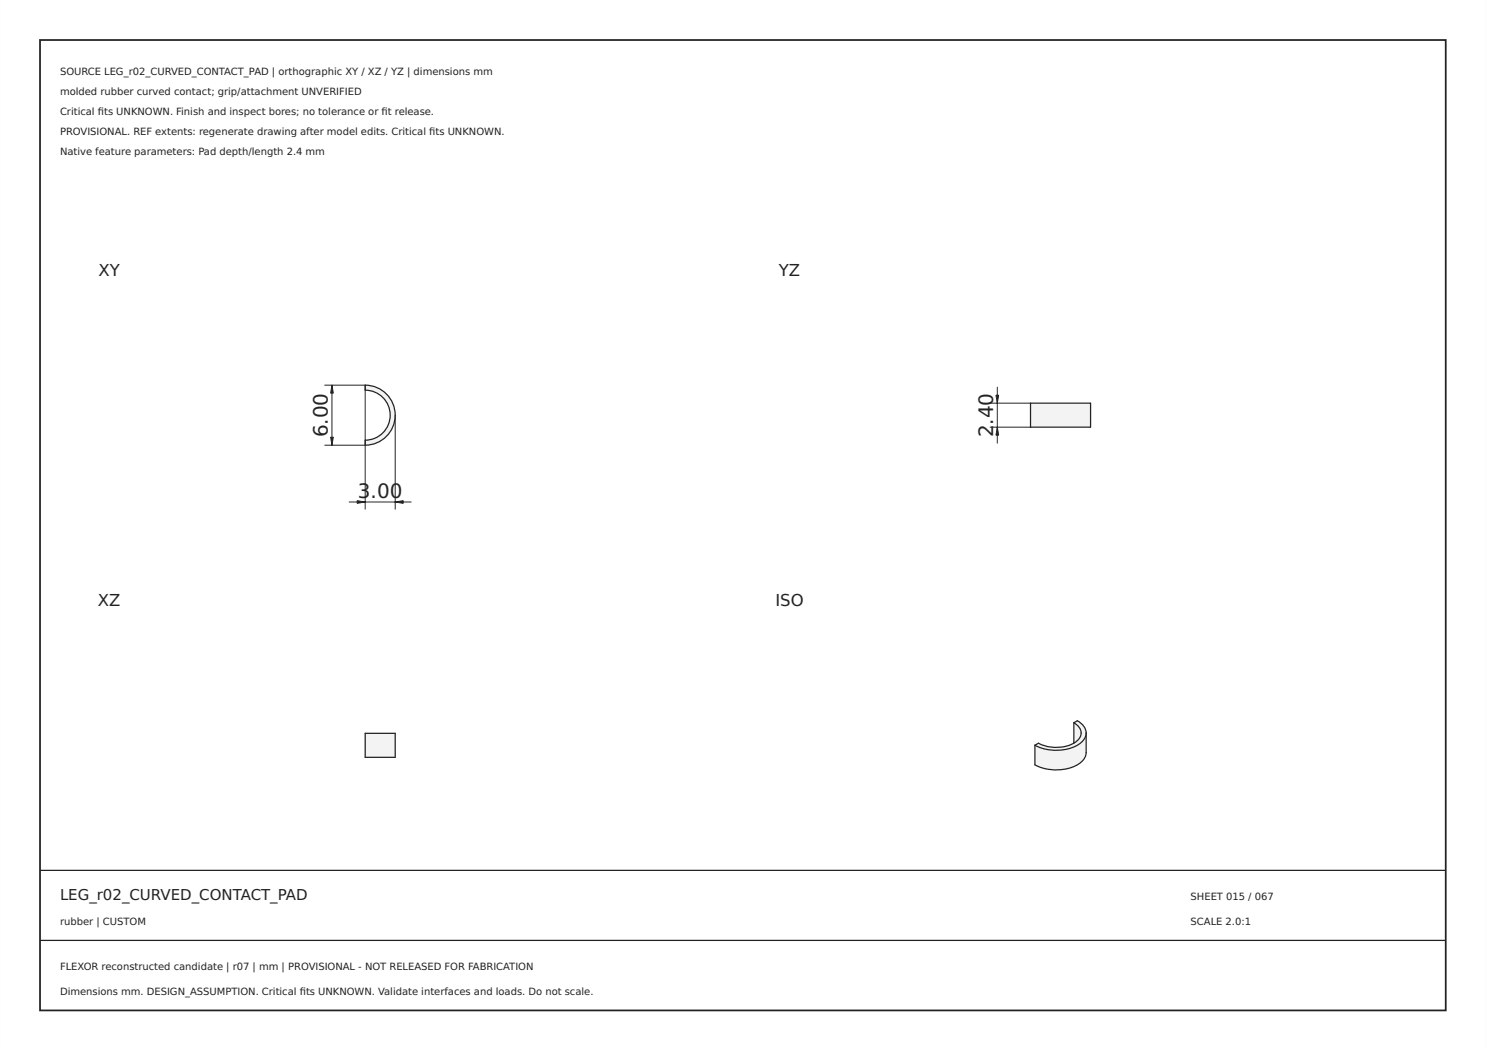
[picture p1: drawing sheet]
<svg xmlns="http://www.w3.org/2000/svg" width="297mm" height="210mm" viewBox="0 0 297 210" stroke-linecap="round" stroke-linejoin="round" font-family="sans-serif">
<path d="M0 0h297v210h-297zM0 0v210h297v-210z" fill="#000"/>
<path d="M8 8h281v194h-281z" fill="none" stroke="#222" stroke-width=".35"/>
<path d="M8 174h281zM8 188h281z" fill="#000" stroke="#222" stroke-width=".25"/>
<path d="M73 77a6 6 0 0 1 6 6 6 6 0 0 1-6 6v-1a5 5 0 0 0 5-5 5 5 0 0 0-5-5z" fill-rule="evenodd" fill="#f1f3f5"/>
<path d="M73 77a6 6 0 0 1 6 6 6 6 0 0 1-6 6v-1a5 5 0 0 0 5-5 5 5 0 0 0-5-5z" fill="none" stroke="#212529" stroke-width=".25"/>
<path d="M64.9 77h8.1v24.8M66.4 77v12M64.9 89h8.1M79 83v18.8M69.8 100.4h12.4" fill="none" stroke="#212529" stroke-width=".2"/>
<g fill="#212529" stroke="#212529" stroke-width=".2">
<path d="M79 100.4l1.6-.3v.5z"/>
<path d="M71.4 100.1l1.6 .3-1.6 .2z"/>
<path d="M66.4 77l.2 1.6h-.5z"/>
<path d="M66.1 87.4h.5l-.2 1.6z"/>
</g>
<path d="M73 146.6h6v4.8h-6z" fill-rule="evenodd" fill="#f1f3f5"/>
<path d="M73 146.6h6v4.8h-6z" fill="none" stroke="#212529" stroke-width=".25"/>
<path d="M206 80.6h12v4.8h-12z" fill-rule="evenodd" fill="#f1f3f5"/>
<path d="M206 80.6h12v4.8h-12z" fill="none" stroke="#212529" stroke-width=".25"/>
<path d="M199.4 77.4v11.2M197.9 80.6h8.1M197.9 85.4h8.1" fill="none" stroke="#212529" stroke-width=".2"/>
<g fill="#212529" stroke="#212529" stroke-width=".2">
<path d="M199.1 79h.5l-.2 1.6z"/>
<path d="M199.4 85.4l.2 1.6h-.5z"/>
</g>
<g fill="#f1f3f5">
<path d="M206.9 149a9 9 0 0 0 9.2-.5 2.58 2.58 0 0 0 1-2v3.9a3.5 3.5 0 0 1-2.9 3 9.6 9.6 0 0 1-7.3-.5z" fill-rule="evenodd"/>
<path d="M206.9 149l.7-.4a7.2 7.2 0 0 0 8-.8 2.08 2.08 0 0 0-1-3.3l.8-.4a2.54 2.54 0 0 1 1.1 3.9 8.3 8.3 0 0 1-8.2 1.6z" fill-rule="evenodd"/>
<path d="M214.6 144.5a2.09 2.09 0 0 1 1.5 1.9 2.09 2.09 0 0 1-1.4 2z" fill-rule="evenodd"/>
</g>
<path d="M214.6 144.5l.8-.4a3 3 0 0 1 1.7 2.4M214.6 144.5v3.9l.2 .1M214.6 144.5a2.11 2.11 0 0 1 1.5 1.8 2.11 2.11 0 0 1-1.1 2 7.7 7.7 0 0 1-7.4 .3l-.7 .4M217.1 146.5v3.9a3.5 3.5 0 0 1-2.9 3 9.6 9.6 0 0 1-7.3-.5v-3.9M217.1 146.5a3.5 3.5 0 0 1-2.9 3 9.6 9.6 0 0 1-7.3-.5" fill="none" stroke="#212529" stroke-width=".25"/>
<g font-size="4" fill="#212529">
<text x="65.5" y="87.4" transform="rotate(-90 65.5 87.4)">6.00</text>
<text x="198.5" y="87.4" transform="rotate(-90 198.5 87.4)">2</text>
<text x="198.5" y="84.9" transform="rotate(-90 198.5 84.9)">.40</text>
<text x="71.5" y="99.5">3</text>
<text x="74.1" y="99.5">.00</text>
</g>
<g font-size="3.3" fill="#212529">
<text x="19.7" y="55.1">XY</text>
<text x="155.7" y="55.1">YZ</text>
<text x="19.6" y="121.1">XZ</text>
<text x="155" y="121.1">ISO</text>
</g>
<text font-size="3" fill="#222" x="12" y="180">LEG_r02_CURVED_CONTACT_PAD</text>
<g font-size="2" fill="#222">
<text x="12" y="15">SOURCE LEG_r02_CURVED_CONTACT_PAD | orthographic XY / XZ / YZ | dimensions mm</text>
<text x="12" y="19">molded rubber curved contact; grip/attachment UNVERIFIED</text>
<text x="12" y="23">Critical fts UNKNOWN. Finish and inspect bores; no tolerance or ft release.</text>
<text x="19.6" y="23">i</text>
<text x="76.3" y="23">i</text>
<text x="12" y="27">PROVISIONAL. REF extents: regenerate drawing after model edits. Critical fts UNKNOWN.</text>
<text x="85.8" y="27">i</text>
<text x="12" y="31">Native feature parameters: Pad depth/length 2.4 mm</text>
<text x="238" y="180">SHEET 015 / 067</text>
<text x="12" y="185">rubber | CUSTOM</text>
<text x="238" y="185">SCALE 2.0:1</text>
<text x="12" y="194">FLEXOR reconstructed candidate | r07 | mm | PROVISIONAL - NOT RELEASED FOR FABRICATION</text>
<text x="12" y="199">Dimensions mm. DESIGN_ASSUMPTION. Critical fts UNKNOWN. Validate interfaces and loads. Do not scale.</text>
<text x="59.9" y="199">i</text>
</g>
</svg>
